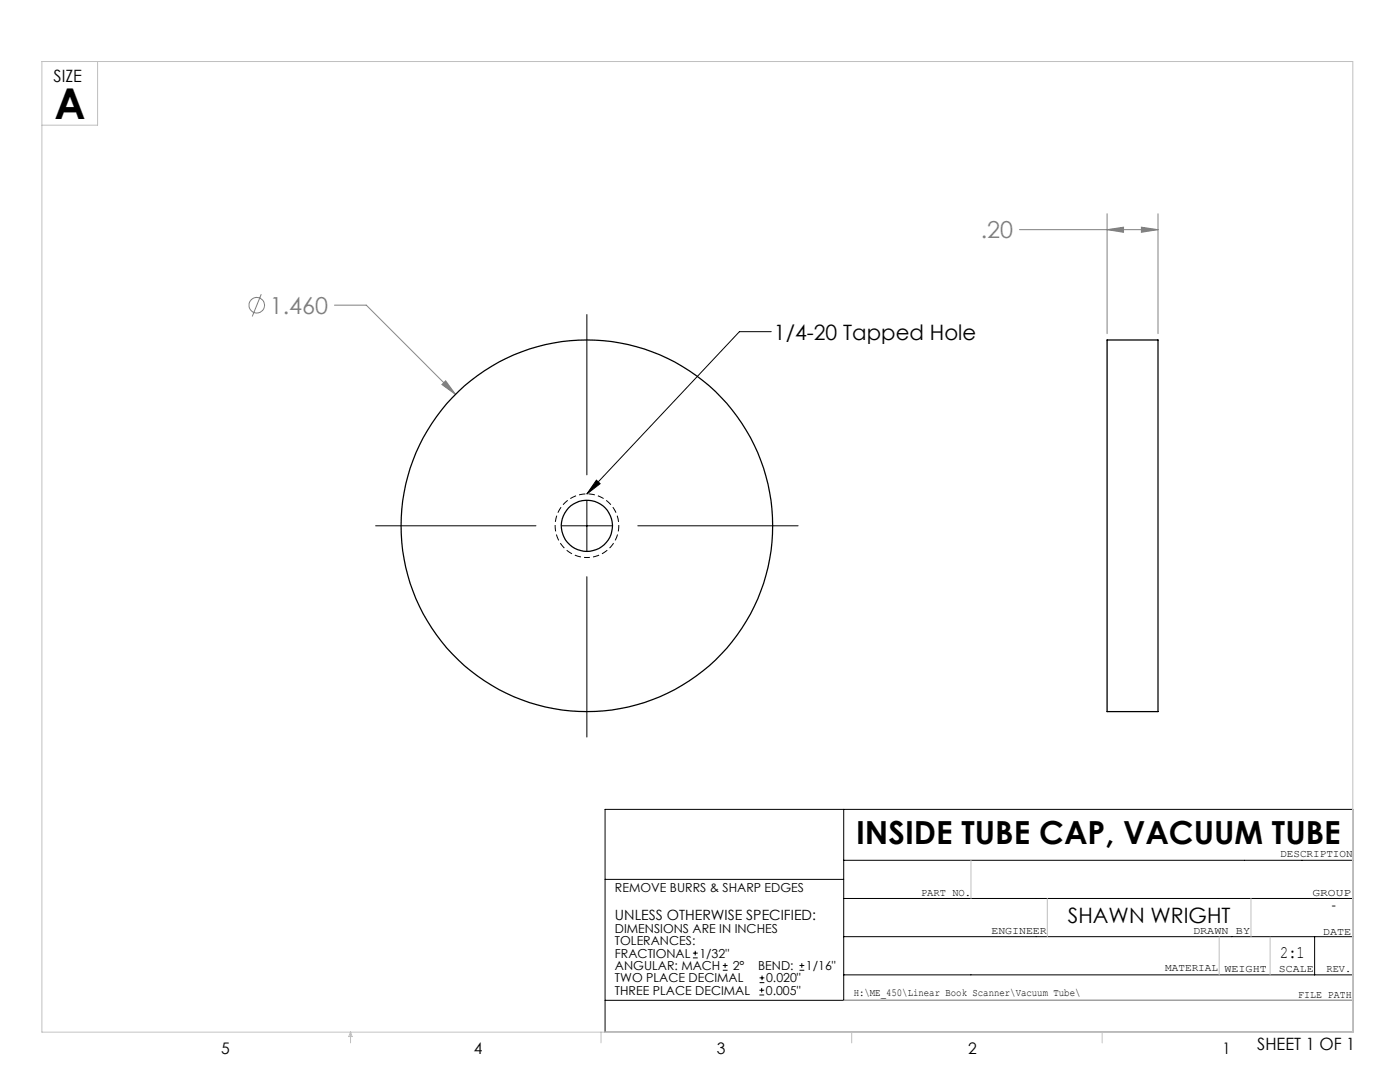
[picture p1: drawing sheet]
<svg xmlns="http://www.w3.org/2000/svg" width="279mm" height="216mm" viewBox="0 0 279 216" stroke-linecap="round" stroke-linejoin="round" font-family="sans-serif">
<g fill="none" stroke="#808080" stroke-width=".2">
<path d="M52.1 58.7l-1.8 4.4M203.4 45.8h27.7M220.9 45.8l3.3-.5v1.1zM220.9 42.7v23.9M227.8 45.3l3.3 .5-3.3 .6zM231.1 42.7v23.9M66.7 60.9h6.4l17.8 17.8M88.2 76.7l.7-.7 2 2.7z"/>
<circle cx="51.3" cy="60.9" r="1.55"/>
</g>
<g fill="none" stroke="#000" stroke-width=".2">
<path d="M117.1 62.8v32M153.9 66.2h-6.3l-30.5 32.4M117.1 99.8v10.2M119 95.8l.8 .7-2.7 2.1zM75 104.9h32M112 104.9h10.2M117.1 115.1v32M127.3 104.9h32M120.8 161.5h149.2v44.5h-149.2zM120.8 175.5h47.6M168.4 179.3h101.6M168.4 161.5v38.1"/>
<path d="M168.4 171.7h101.6M120.8 199.6h149.2M138.3 191.1h.9M138.3 190.2h.9M138.7 189.7v.9M144.3 193.6h.9M144.3 192.7h.9M144.7 192.2v.9M151.6 198.5h.9M151.6 197.6h.9M151.6 196.1h.9M151.6 195.1h.9"/>
<path d="M152 197.1v.9M152.1 194.7v.9M159.6 193.6h.9M159.6 192.7h.9M160 192.2v.9M168.4 186.9h101.6M168.4 194.5h101.6M262.4 186.9v7.6"/>
</g>
<path d="M117.1 111.2a6.4 6.4 0 0 1-5.5-9.4 6.4 6.4 0 0 1 10.9-.3 6.4 6.4 0 0 1-5 9.7h-.4" fill="none" stroke="#000" stroke-width=".2" stroke-dasharray="1.3 .6" stroke-dashoffset=".7" stroke-linecap="butt"/>
<g fill="none" stroke="#c0c0c0" stroke-width=".2">
<path d="M8.4 12.3h261.6v193.7h-261.6zM19.5 12.3v12.7h-11.1M193.8 171.7v7.6M209 179.3v7.6M249.7 179.3v7.6M168.4 199.6h101.6M243.3 186.9v7.6M253.5 186.9v7.6M70 206v2.1M70 206l.3 .8h-.7zM119.9 206v2.1M170 206v2.1"/>
<path d="M220 206v2.1"/>
</g>
<path d="M88.9 76l-.7 .7 2.7 2zM227.8 45.3l3.3 .5-3.3 .6zM220.9 45.8l3.3-.5v1.1z" fill="#808080"/>
<path d="M119 95.8l.8 .7-2.7 2.1z" fill="#000"/>
<g fill="none" stroke="#000" stroke-width=".25">
<path d="M220.9 67.8h10.2v74.2h-10.2z"/>
<circle cx="117.1" cy="104.9" r="5.1"/>
<circle cx="117.1" cy="104.9" r="37.1"/>
</g>
<text font-size="8.5" x="10.9" y="23.8">A</text>
<text font-size="6.3" x="170.8" y="168.4">INSIDE TUBE CAP, VACUUM TUBE</text>
<g font-size="4.7" fill="#808080">
<text x="195.7" y="47.6">.20</text>
<text x="53.8" y="62.6">1.460</text>
</g>
<g font-size="4.2">
<text x="154.5" y="67.8">1/4-20 Tapped Hole</text>
<text x="213.1" y="184.3">SHAWN WRIGHT</text>
</g>
<text font-size="3.5" x="255.5" y="191.2">2:1</text>
<g font-size="3.4">
<text x="10.7" y="16.4">SIZE</text>
<text x="250.9" y="209.5">SHEET 1 OF 1</text>
</g>
<g font-size="3.2">
<text x="44.2" y="210.4">5</text>
<text x="94.6" y="210.3">4</text>
<text x="143.1" y="210.4">3</text>
<text x="193.2" y="210.3">2</text>
<text x="244" y="210.3">1</text>
</g>
<g font-size="2.8">
<text x="122.7" y="183.6">UNLESS OTHERWISE SPECIFIED:</text>
<text x="265.7" y="181.6">-</text>
</g>
<g font-size="2.5">
<text x="122.7" y="178">REMOVE BURRS &amp; SHARP EDGES</text>
<text x="122.7" y="186.2">DIMENSIONS ARE IN INCHES</text>
<text x="122.7" y="188.6">TOLERANCES:</text>
<text x="122.7" y="191.1">FRACTIONAL</text>
<text x="139.6" y="191.1">1/32&quot;</text>
<text x="122.7" y="193.6">ANGULAR: MACH</text>
<text x="122.7" y="196">TWO PLACE DECIMAL</text>
<text x="146.2" y="193.6">2°</text>
<text x="151.3" y="193.6">BEND:</text>
<text x="152.9" y="196">0.020&quot;</text>
<text x="160.8" y="193.6">1/16&quot;</text>
<text x="122.7" y="198.5">THREE PLACE DECIMAL</text>
<text x="152.8" y="198.5">0.005&quot;</text>
</g>
<g font-size="2.1">
<text x="255.5" y="171">DESCRIPTION</text>
<text x="183.8" y="178.8">PART NO.</text>
<text x="261.9" y="178.8">GROUP</text>
<text x="197.9" y="186.4">ENGINEER</text>
<text x="238.1" y="186.4">DRAWN BY</text>
<text x="264" y="186.5">DATE</text>
<text x="232.5" y="193.8">MATERIAL</text>
<text x="244.4" y="193.9">WEIGHT</text>
<text x="255.2" y="194">SCALE</text>
<text x="264.7" y="193.9">REV.</text>
<text x="170.4" y="198.7">H:\ME_450\Linear Book Scanner\Vacuum Tube\</text>
<text x="259.1" y="199.1">FILE PATH</text>
</g>
</svg>
